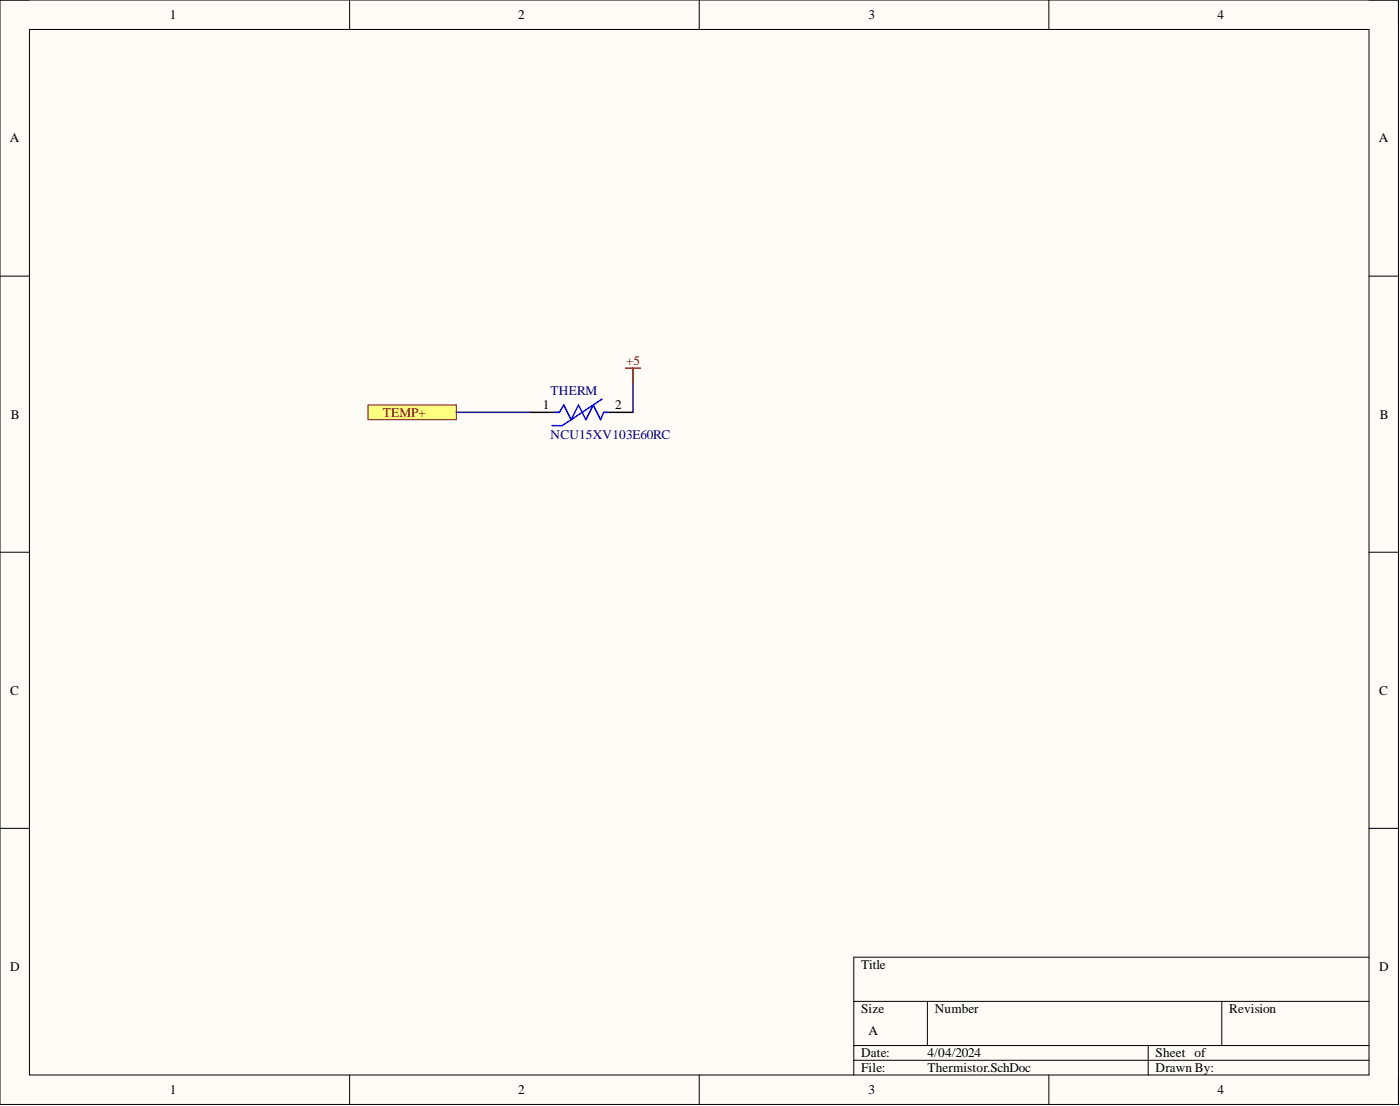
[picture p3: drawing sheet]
<svg xmlns="http://www.w3.org/2000/svg" width="241mm" height="190mm" viewBox="0 0 241 190" stroke-linecap="round" stroke-linejoin="round" font-family="sans-serif">
<path d="M0 0h241v190.2h-241z" fill-rule="evenodd" fill="#fffcf8"/>
<path d="M0 0h241v190.2h-241z" fill="none" stroke="#000" stroke-width=".17"/>
<path d="M5.1 5.1h230.9v180.1h-230.9z" fill-rule="evenodd" fill="#fffcf8"/>
<g fill="none" stroke="#000" stroke-width=".17">
<path d="M0 0h5.1M5.1 5.1h230.9v180.1h-230.9zM60.3 0v5.1M120.5 0v5.1M180.8 0v5.1M236 0h5v5.1M0 47.6h5.1M236 47.6h5M0 95.1h5.1M236 95.1h5M0 142.7h5.1M236 142.7h5"/>
<path d="M147.2 172.5h88.8M159.8 172.5v7.6M210.6 172.5v7.6M236 164.9h-88.8v20.3M60.3 185.2v5M120.5 185.2v5M147.2 180.1h88.8M147.2 182.6h88.8M180.8 185.2v5M197.9 180.1v5.1M241 185.2v5"/>
</g>
<path d="M91.3 71h5.1M104 71h5.1" fill="none" stroke="#000" stroke-width=".25"/>
<path d="M95.7 71h.7l.8-1.2 1.2 2.5 1.3-2.5 1.3 2.5 1.2-2.5 1.3 2.5 .5-1.3h.8M103.8 68.7l-6.9 4.6h-1.8" fill="none" stroke="#00f" stroke-width=".25"/>
<path d="M63.4 69.8h15.3v2.5h-15.3z" fill-rule="evenodd" fill="#ffff80"/>
<path d="M63.4 69.8h15.3v2.5h-15.3z" fill="none" stroke="#800000" stroke-width=".17"/>
<path d="M78.7 71h12.6M109.1 65.9v5.1" fill="none" stroke="#000080" stroke-width=".25"/>
<path d="M107.8 63.4h2.6M109.1 63.4v2.5" fill="none" stroke="#800000" stroke-width=".25"/>
<g font-size="2.3">
<text x="29.3" y="3.3">1</text>
<text x="89.3" y="3.3">2</text>
<text x="149.7" y="3.3">3</text>
<text x="209.8" y="3.3">4</text>
<text x="1.7" y="24.5">A</text>
<text x="237.7" y="24.5">A</text>
<text x="93.5" y="70.5">1</text>
<text x="106.1" y="70.5">2</text>
<text x="1.9" y="72.1">B</text>
<text x="237.8" y="72.1">B</text>
<text x="1.8" y="119.6">C</text>
<text x="237.7" y="119.6">C</text>
<text x="1.8" y="167.2">D</text>
<text x="148.4" y="166.9">Title</text>
<text x="237.7" y="167.2">D</text>
<text x="148.4" y="174.5">Size</text>
<text x="149.7" y="178.3">A</text>
<text x="161.1" y="174.5">Number</text>
<text x="211.9" y="174.5">Revision</text>
<text x="148.4" y="182.1">Date:</text>
<text x="148.4" y="184.7">File:</text>
<text x="159.8" y="182.1">4/04/2024</text>
<text x="159.8" y="184.7">Thermistor.SchDoc</text>
<text x="199.2" y="182.1">Sheet of</text>
<text x="199.2" y="184.7">Drawn By:</text>
<text x="29.3" y="188.5">1</text>
<text x="89.3" y="188.5">2</text>
<text x="149.7" y="188.5">3</text>
<text x="209.8" y="188.5">4</text>
</g>
<g font-size="2.3" fill="#800000">
<text x="107.9" y="62.9">+5</text>
<text x="66" y="71.8">TEMP+</text>
</g>
<g font-size="2.3" fill="#000080">
<text x="94.9" y="68">THERM</text>
<text x="94.9" y="75.6">NCU15XV103E60RC</text>
</g>
</svg>
